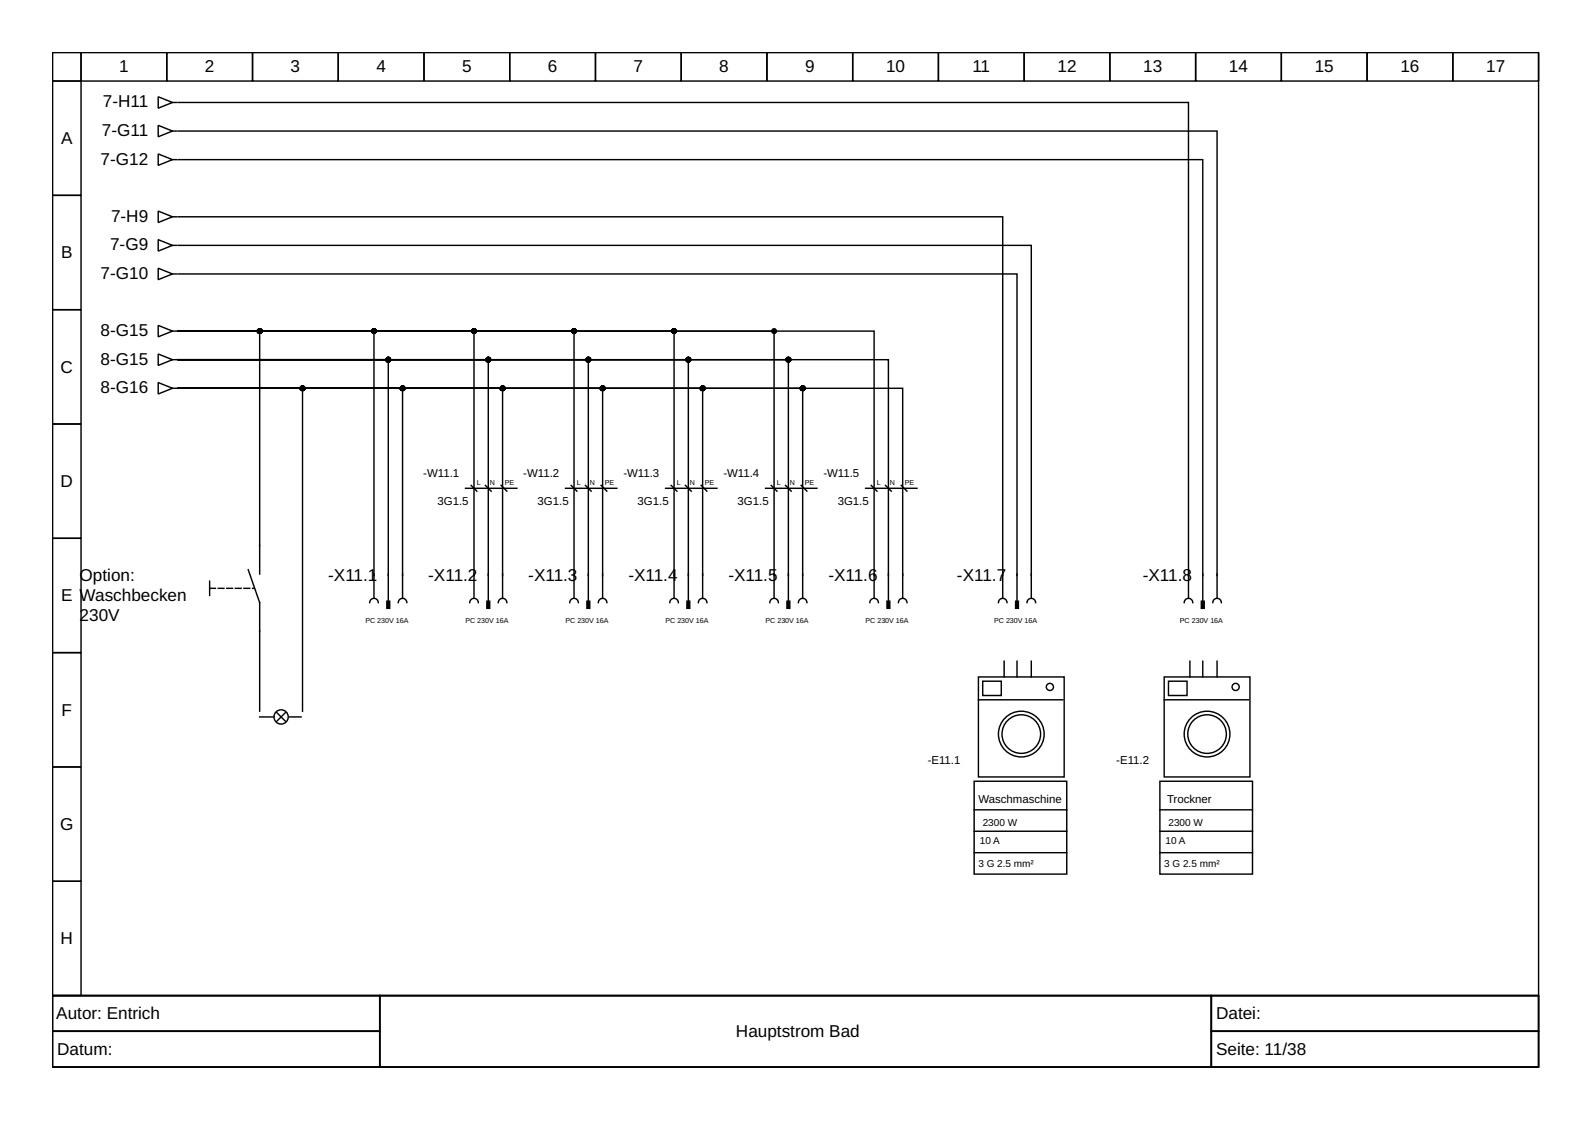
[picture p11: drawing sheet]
<svg xmlns="http://www.w3.org/2000/svg" width="297mm" height="210mm" viewBox="0 0 297 210" stroke-linecap="round" stroke-linejoin="round" font-family="sans-serif">
<g fill="none" stroke="#000" stroke-width=".27">
<path d="M9.8 9.8h277.3v176h-277.3zM9.8 9.8h5.3v5.3h-5.3zM9.8 15.1h5.3v21.4h-5.3zM15.1 9.8h16v5.3h-16zM29.5 18.1l2.7 1-2.7 1.1zM31.1 9.8h16v5.3h-16zM32.2 19.1h.8M33.3 19.1h188.4v88.3M47.1 9.8h16v5.3h-16zM63.1 9.8h16v5.3h-16zM79.1 9.8h16v5.3h-16zM95.1 9.8h16v5.3h-16z"/>
<path d="M111.1 9.8h16v5.3h-16zM127.1 9.8h16v5.3h-16zM143.1 9.8h16v5.3h-16zM159.1 9.8h16v5.3h-16zM175.1 9.8h16v5.3h-16zM191.1 9.8h16v5.3h-16zM207.1 9.8h16v5.3h-16zM223.1 9.8h16v5.3h-16zM239.1 9.8h16v5.3h-16zM255.1 9.8h16v5.3h-16zM271.1 9.8h16v5.3h-16zM9.8 36.5h5.3v21.3h-5.3z"/>
<path d="M29.5 23.4l2.7 1.1-2.7 1zM29.5 39.4l2.7 1.1-2.7 1zM29.5 28.7l2.7 1.1-2.7 1.1zM32.2 24.5h.8M32.2 29.8h.8M33.3 24.5h193.8v82.9M33.3 29.8h191.1v77.6M9.8 57.8h5.3v21.3h-5.3zM29.5 44.7l2.7 1.1-2.7 1zM29.5 50l2.7 1.1-2.7 1.1zM32.2 40.5h.8M32.2 45.8h.8"/>
<path d="M32.2 51.1h.8M33.3 45.8h159.1v61.6M33.3 40.5h153.8v66.9M33.3 51.1h156.5v56.3M9.8 79.1h5.3v21.3h-5.3zM29.5 60.7l2.7 1.1-2.7 1zM29.5 71.4l2.7 1-2.7 1.1zM29.5 66l2.7 1.1-2.7 1.1zM32.2 61.8h.8M32.2 72.4h.8M32.2 67.1h.8M33.3 61.8h15.1v45.3"/>
<path d="M33.3 72.4h23.1v60.3M33.3 61.8h92.5v45.6M33.3 67.1h76.5v40.3M33.3 61.8h111.1v45.6M33.3 72.4h135.1v35M33.3 72.4h60.5v35M33.3 72.4h116.5v35M33.3 67.1h132.5v40.3M33.3 67.1h57.8v40.3M33.3 61.8h73.8v45.6M33.3 72.4h97.8v35M33.3 72.4h79.1v35"/>
<path d="M33.3 67.1h95.1v40.3M33.3 67.1h113.8v40.3M33.3 61.8h36.5v45.6M33.3 61.8h55.1v45.6M33.3 61.8h129.8v45.6M33.3 72.4h41.8v35M33.3 67.1h39.1v40.3M86.9 91.1h9.5M87.9 90.6l1.1 1M90.6 90.6l1 1M93.5 90.6l1.1 1M105.5 91.1h9.6"/>
<path d="M106.6 90.6l1 1M109.2 90.6l1.1 1M112.2 90.6l1 1M124.2 91.1h9.6M125.2 90.6l1.1 1M127.9 90.6l1.1 1M130.8 90.6l1.1 1M142.8 91.1h9.6M143.9 90.6l1.1 1M146.6 90.6l1 1M149.5 90.6l1 1M161.5 91.1h9.6"/>
<path d="M162.6 90.6l1 1M165.2 90.6l1.1 1M168.1 90.6l1.1 1M9.8 100.4h5.3v21.4h-5.3zM39.1 108.4v2.7M46.3 106.3l2.1 6.1v20.3M69 112.4a.8 .8 0 0 1 .8-.8 .8 .8 0 0 1 .8 .8M69.8 107.1v4.5M72.4 107.1v5.1M74.3 112.4a.8 .8 0 0 1 .8-.8 .8 .8 0 0 1 .8 .8M75.1 107.1v4.5M87.6 112.4a.8 .8 0 0 1 .8-.8 .8 .8 0 0 1 .8 .8"/>
<path d="M88.4 107.1v4.5M91.1 107.1v5.1M93 112.4a.8 .8 0 0 1 .8-.8 .8 .8 0 0 1 .8 .8M93.8 107.1v4.5M106.3 112.4a.8 .8 0 0 1 .8-.8 .8 .8 0 0 1 .8 .8M107.1 107.1v4.5M109.8 107.1v5.1M111.6 112.4a.8 .8 0 0 1 .8-.8 .8 .8 0 0 1 .8 .8M112.4 107.1v4.5M125 112.4a.8 .8 0 0 1 .8-.8 .8 .8 0 0 1 .8 .8M125.8 107.1v4.5M128.4 107.1v5.1"/>
<path d="M130.3 112.4a.8 .8 0 0 1 .8-.8 .8 .8 0 0 1 .8 .8M131.1 107.1v4.5M143.6 112.4a.8 .8 0 0 1 .8-.8 .8 .8 0 0 1 .8 .8M144.4 107.1v4.5M147.1 107.1v5.1M149 112.4a.8 .8 0 0 1 .8-.8 .8 .8 0 0 1 .8 .8M149.8 107.1v4.5M162.3 112.4a.8 .8 0 0 1 .8-.8 .8 .8 0 0 1 .8 .8M163.1 107.1v4.5M165.8 107.1v5.1M167.6 112.4a.8 .8 0 0 1 .8-.8 .8 .8 0 0 1 .8 .8M168.4 107.1v4.5"/>
<path d="M186.3 112.4a.8 .8 0 0 1 .8-.8 .8 .8 0 0 1 .8 .8M187.1 107.1v4.5M189.8 107.1v5.1M191.6 112.4a.8 .8 0 0 1 .8-.8 .8 .8 0 0 1 .8 .8M192.4 107.1v4.5M220.9 112.4a.8 .8 0 0 1 .8-.8 .8 .8 0 0 1 .8 .8M221.7 107.1v4.5M224.4 107.1v5.1M226.3 112.4a.8 .8 0 0 1 .8-.8 .8 .8 0 0 1 .8 .8M227.1 107.1v4.5M9.8 121.8h5.3v21.3h-5.3zM48.4 133.8h2.7"/>
<path d="M51.6 133l1.6 1.6M53.2 133l-1.6 1.6M54 133.8h2.2M182.6 126.3h16v18.7h-16zM182.6 130.6h15.7M183.4 127.1h3.4v2.7h-3.4zM187.4 123.4v2.9M189.8 123.4v2.9M192.4 123.4v2.9M217.2 126.3h16v18.7h-16zM217.2 130.6h15.7M218 127.1h3.5v2.7h-3.5z"/>
<path d="M222 123.4v2.9M224.4 123.4v2.9M227.1 123.4v2.9M9.8 143.1h5.3v21.3h-5.3zM181.8 145.8h17.2v17.3h-17.2zM181.8 159.1h17.2M181.8 155.1h17.2M181.8 151.1h17.2M216.4 145.8h17.3v17.3h-17.3zM216.4 159.1h17.3M216.4 155.1h17.3M216.4 151.1h17.3"/>
<path d="M9.8 164.4h5.3v21.4h-5.3zM9.8 185.8h277.3v13.3h-277.3zM9.8 185.8h61v6.6h-61zM9.8 192.4h61v6.7h-61zM70.8 185.8h155.2v13.3h-155.2zM226 185.8h61.1v6.6h-61.1zM226 192.4h61.1v6.7h-61.1z"/>
<circle cx="52.4" cy="133.8" r="1.33"/>
<circle cx="190.6" cy="137" r="4.3"/>
<circle cx="190.6" cy="137" r="3.6"/>
<circle cx="195.9" cy="128.2" r=".67"/>
<circle cx="225.2" cy="137" r="4.3"/>
<circle cx="225.2" cy="137" r="3.6"/>
<circle cx="230.5" cy="128.2" r=".67"/>
</g>
<path d="M39.1 109.8h8.3" fill="none" stroke="#000" stroke-width=".27" stroke-dasharray="1.1 .5"/>
<g fill="#000" stroke="#000" stroke-width=".27">
<path d="M72.2 112.2h.5v1.3h-.5z" fill-rule="evenodd"/>
<path d="M90.8 112.2h.6v1.3h-.6z" fill-rule="evenodd"/>
<path d="M109.5 112.2h.5v1.3h-.5z" fill-rule="evenodd"/>
<path d="M128.2 112.2h.5v1.3h-.5z" fill-rule="evenodd"/>
<path d="M146.8 112.2h.6v1.3h-.6z" fill-rule="evenodd"/>
<path d="M165.5 112.2h.5v1.3h-.5z" fill-rule="evenodd"/>
<path d="M189.5 112.2h.5v1.3h-.5z" fill-rule="evenodd"/>
<path d="M224.1 112.2h.6v1.3h-.6z" fill-rule="evenodd"/>
<circle cx="48.4" cy="61.8" r=".4"/>
<circle cx="56.4" cy="72.4" r=".4"/>
<circle cx="69.8" cy="61.8" r=".4"/>
<circle cx="72.4" cy="67.1" r=".4"/>
<circle cx="75.1" cy="72.4" r=".4"/>
<circle cx="88.4" cy="61.8" r=".4"/>
<circle cx="91.1" cy="67.1" r=".4"/>
<circle cx="93.8" cy="72.4" r=".4"/>
<circle cx="107.1" cy="61.8" r=".4"/>
<circle cx="109.8" cy="67.1" r=".4"/>
<circle cx="112.4" cy="72.4" r=".4"/>
<circle cx="125.8" cy="61.8" r=".4"/>
<circle cx="128.4" cy="67.1" r=".4"/>
<circle cx="131.1" cy="72.4" r=".4"/>
<circle cx="144.4" cy="61.8" r=".4"/>
<circle cx="147.1" cy="67.1" r=".4"/>
<circle cx="149.8" cy="72.4" r=".4"/>
</g>
<g font-size="3.2">
<text x="22.2" y="13.5">1</text>
<text x="38.2" y="13.5">2</text>
<text x="54.2" y="13.5">3</text>
<text x="70.2" y="13.5">4</text>
<text x="86.2" y="13.5">5</text>
<text x="102.2" y="13.5">6</text>
<text x="118.2" y="13.5">7</text>
<text x="134.2" y="13.5">8</text>
<text x="150.2" y="13.5">9</text>
<text x="165.3" y="13.5">10</text>
<text x="181.4" y="13.5">11</text>
<text x="197.3" y="13.5">12</text>
<text x="213.3" y="13.5">13</text>
<text x="229.3" y="13.5">14</text>
<text x="245.3" y="13.5">15</text>
<text x="261.3" y="13.5">16</text>
<text x="277.3" y="13.5">17</text>
<text x="19.2" y="20.1">7-H11</text>
<text x="11.4" y="26.9">A</text>
<text x="19" y="25.4">7-G11</text>
<text x="18.8" y="30.7">7-G12</text>
<text x="20.7" y="41.4">7-H9</text>
<text x="20.5" y="46.7">7-G9</text>
<text x="11.4" y="48.2">B</text>
<text x="18.8" y="52">7-G10</text>
<text x="18.8" y="62.7">8-G15</text>
<text x="11.3" y="69.5">C</text>
<text x="18.8" y="68">8-G15</text>
<text x="18.8" y="73.4">8-G16</text>
<text x="11.3" y="90.8">D</text>
<text x="11.4" y="112.2">E Waschbecken</text>
<text x="14.9" y="108.4">Option:</text>
<text x="61.2" y="108.4">-X11.1</text>
<text x="79.9" y="108.4">-X11.2</text>
<text x="98.6" y="108.4">-X11.3</text>
<text x="117.2" y="108.4">-X11.4</text>
<text x="135.9" y="108.4">-X11.5</text>
<text x="154.6" y="108.4">-X11.6</text>
<text x="178.6" y="108.4">-X11.7</text>
<text x="213.2" y="108.4">-X11.8</text>
<text x="14.9" y="115.9">230V</text>
<text x="11.5" y="133.5">F</text>
<text x="11.2" y="154.8">G</text>
<text x="11.3" y="176.2">H</text>
<text x="10.5" y="190.2">Autor: Entrich</text>
<text x="226.9" y="190.2">Datei:</text>
<text x="10.7" y="196.8">Datum:</text>
<text x="137.3" y="193.5">Hauptstrom Bad</text>
<text x="226.9" y="196.8">Seite: 11/38</text>
</g>
<g font-size="2.1">
<text x="79" y="89">-W11.1</text>
<text x="97.6" y="89">-W11.2</text>
<text x="116.3" y="89">-W11.3</text>
<text x="135" y="89">-W11.4</text>
<text x="153.6" y="89">-W11.5</text>
<text x="81.6" y="94.3">3G1.5</text>
<text x="100.3" y="94.3">3G1.5</text>
<text x="119" y="94.3">3G1.5</text>
<text x="137.6" y="94.3">3G1.5</text>
<text x="156.3" y="94.3">3G1.5</text>
<text x="173.1" y="142.6">-E11.1</text>
<text x="208.3" y="142.6">-E11.2</text>
<text x="182.6" y="149.8">Waschmaschine</text>
<text x="217.8" y="149.8">Trockner</text>
</g>
<g font-size="1.9">
<text x="183.4" y="154">2300 W</text>
<text x="218" y="154">2300 W</text>
<text x="182.6" y="161.8">3 G 2.5 mm²</text>
<text x="182.8" y="157.5">10 A</text>
<text x="217.2" y="161.8">3 G 2.5 mm²</text>
<text x="217.5" y="157.5">10 A</text>
</g>
<g font-size="1.3">
<text x="89" y="90.6">L</text>
<text x="91.4" y="90.6">N</text>
<text x="94.2" y="90.6">PE</text>
<text x="107.6" y="90.6">L</text>
<text x="110" y="90.6">N</text>
<text x="112.8" y="90.6">PE</text>
<text x="126.3" y="90.6">L</text>
<text x="128.7" y="90.6">N</text>
<text x="131.5" y="90.6">PE</text>
<text x="145" y="90.6">L</text>
<text x="147.4" y="90.6">N</text>
<text x="150.2" y="90.6">PE</text>
<text x="163.6" y="90.6">L</text>
<text x="166" y="90.6">N</text>
<text x="168.8" y="90.6">PE</text>
<text x="68.2" y="116.2">PC 230V 16A</text>
<text x="86.8" y="116.2">PC 230V 16A</text>
<text x="105.5" y="116.2">PC 230V 16A</text>
<text x="124.2" y="116.2">PC 230V 16A</text>
<text x="142.8" y="116.2">PC 230V 16A</text>
<text x="161.5" y="116.2">PC 230V 16A</text>
<text x="185.5" y="116.2">PC 230V 16A</text>
<text x="220.2" y="116.2">PC 230V 16A</text>
</g>
</svg>
